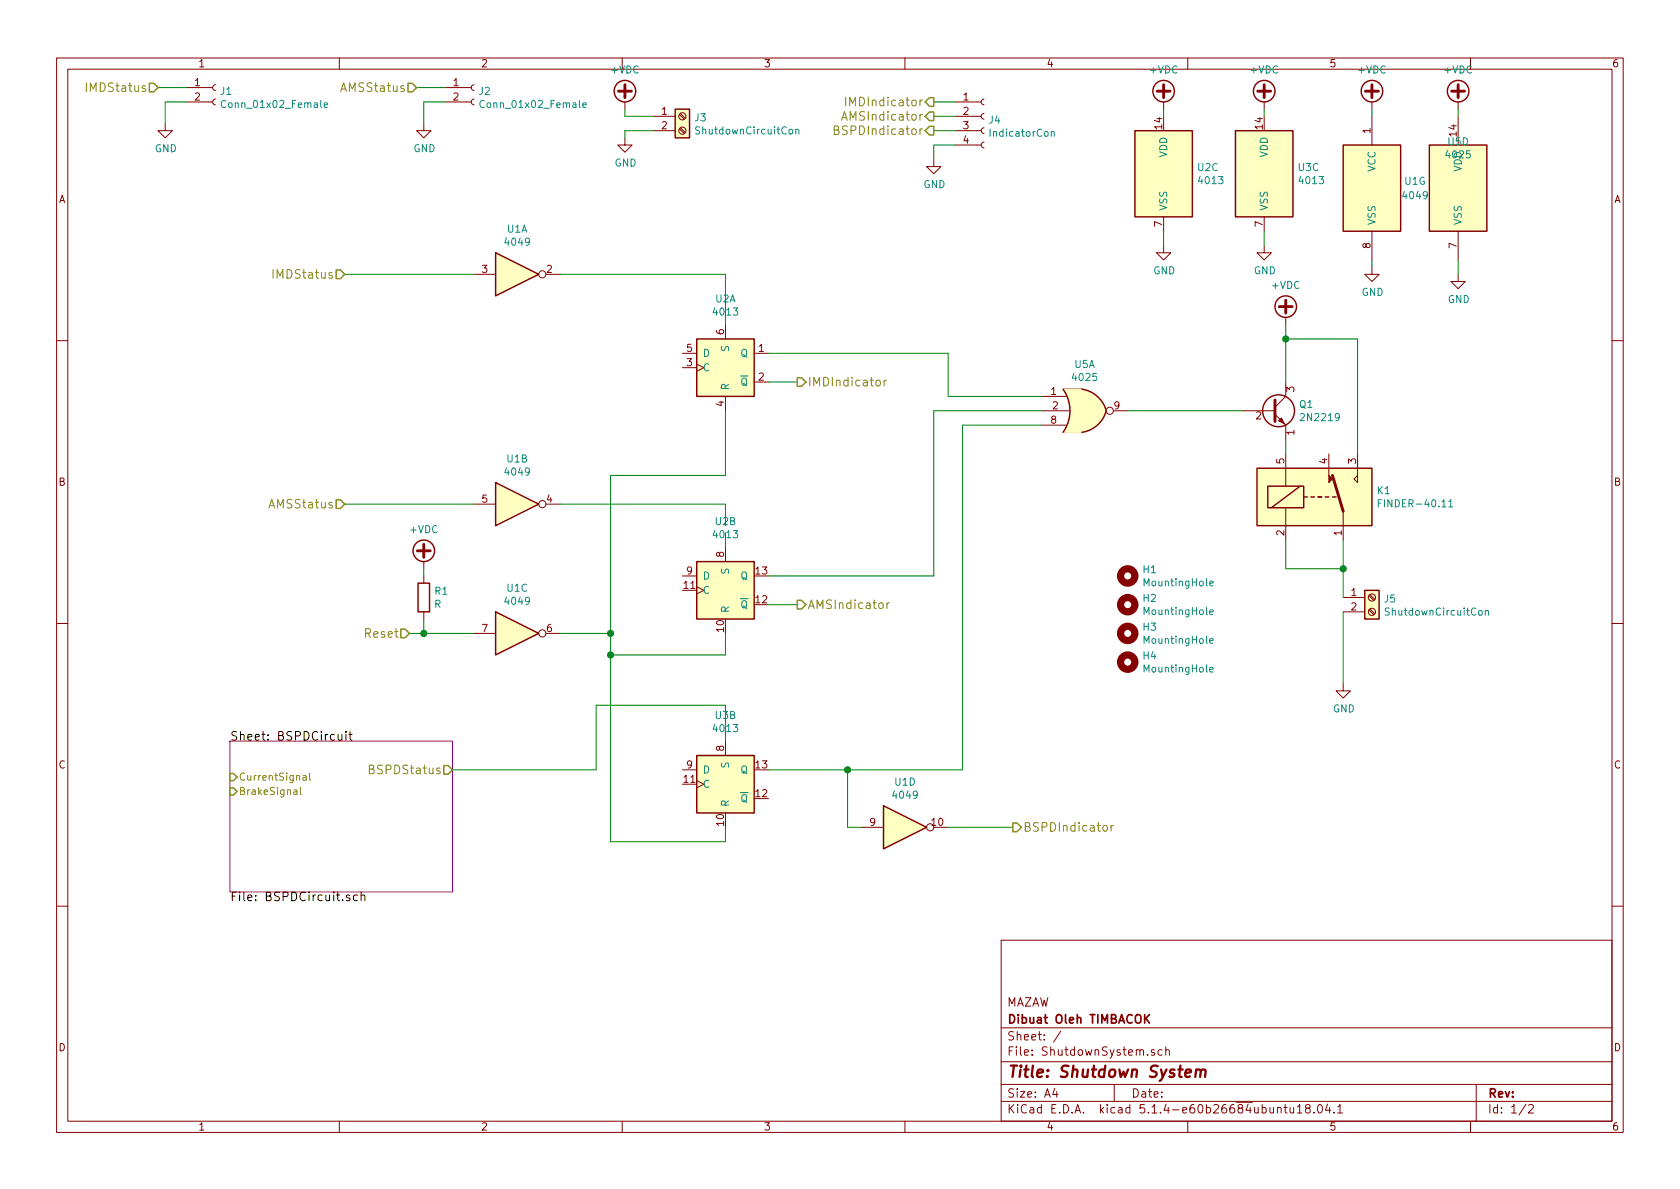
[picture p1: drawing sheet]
EESchema Schematic File Version 4
LIBS:power
LIBS:74xx
LIBS:ShutdownSystem-cache
EELAYER 30 0
EELAYER END
$Descr A4 11693 8268
encoding utf-8
Sheet 1 2
Title "Shutdown System"
Date ""
Rev ""
Comp "Dibuat Oleh TIMBACOK"
Comment1 "MAZAW"
Comment2 ""
Comment3 ""
Comment4 ""
$EndDescr
Text HLabel 2400 1900 0    60   Input ~ 0
IMDStatus
Text HLabel 2400 3500 0    60   Input ~ 0
AMSStatus
Text HLabel 5550 2650 2    60   Output ~ 0
IMDIndicator
Text HLabel 5550 4200 2    60   Output ~ 0
AMSIndicator
Text HLabel 2850 4400 0    60   Input ~ 0
Reset
Wire Wire Line
	3900 1900 5050 1900
Wire Wire Line
	5050 3500 5050 3650
Wire Wire Line
	3900 3500 5050 3500
Wire Wire Line
	8950 3050 8950 3150
Wire Wire Line
	9450 3150 9450 2350
Wire Wire Line
	9450 2350 8950 2350
Connection ~ 8950 2350
Wire Wire Line
	6600 2450 6600 2750
Wire Wire Line
	6600 2750 7250 2750
Wire Wire Line
	6500 4000 6500 2850
Wire Wire Line
	6700 5350 6700 2950
Wire Wire Line
	6700 2950 7250 2950
Wire Wire Line
	9350 3750 9350 3950
Wire Wire Line
	8950 3750 8950 3950
Wire Wire Line
	8950 3950 9350 3950
Wire Wire Line
	4250 3300 5050 3300
Wire Wire Line
	4250 4550 5050 4550
Wire Wire Line
	2850 4400 2950 4400
Wire Wire Line
	3900 4400 4250 4400
Wire Wire Line
	4250 3300 4250 4400
Connection ~ 4250 4400
Wire Wire Line
	2950 4300 2950 4400
Connection ~ 2950 4400
Wire Wire Line
	2950 3950 2950 4000
Wire Wire Line
	3150 5350 4150 5350
Wire Wire Line
	4150 5350 4150 4900
Wire Wire Line
	4150 4900 5050 4900
Wire Wire Line
	4250 5850 5050 5850
Connection ~ 4250 4550
Wire Wire Line
	6000 5750 5900 5750
Wire Wire Line
	5900 5750 5900 5350
Connection ~ 5900 5350
Text HLabel 7050 5750 2    60   Output ~ 0
BSPDIndicator
$Sheet
S 1600 5150 1550 1050
U 5DCD1DF1
F0 "BSPDCircuit" 60
F1 "BSPDCircuit.sch" 60
F2 "BSPDStatus" O R 3150 5350 60 
F3 "BrakeSignal" I L 1600 5500 50 
F4 "CurrentSignal" I L 1600 5400 50 
$EndSheet
Wire Wire Line
	8950 2350 8950 2650
Wire Wire Line
	4250 4400 4250 4550
Wire Wire Line
	4250 4550 4250 5850
Wire Wire Line
	5900 5350 6700 5350
$Comp
L 4xxx:4013 U2
U 1 1
P 5050 2550
F 0 "U2" H 5050 3031 50  0000 C CNN
F 1 "4013" H 5050 2940 50  0000 C CNN
F 2 "Package_DIP:DIP-14_W8.89mm_SMDSocket_LongPads" H 5050 2550 50  0001 C CNN
F 3 "http://www.onsemi.com/pub/Collateral/MC14013B-D.PDF" H 5050 2550 50  0001 C CNN
	1    5050 2550
	1    0    0    -1  
$EndComp
Wire Wire Line
	5050 1900 5050 2250
Wire Wire Line
	5350 2450 6600 2450
Wire Wire Line
	5350 2650 5550 2650
$Comp
L 4xxx:4013 U2
U 2 1
P 5050 4100
F 0 "U2" H 5050 4581 50  0000 C CNN
F 1 "4013" H 5050 4490 50  0000 C CNN
F 2 "Package_DIP:DIP-14_W8.89mm_SMDSocket_LongPads" H 5050 4100 50  0001 C CNN
F 3 "http://www.onsemi.com/pub/Collateral/MC14013B-D.PDF" H 5050 4100 50  0001 C CNN
	2    5050 4100
	1    0    0    -1  
$EndComp
Wire Wire Line
	5050 3700 5050 3800
Wire Wire Line
	5350 4000 6500 4000
Wire Wire Line
	5350 4200 5550 4200
Wire Wire Line
	5050 2850 5050 3300
$Comp
L 4xxx:4049 U1
U 2 1
P 3600 3500
F 0 "U1" H 3600 3817 50  0000 C CNN
F 1 "4049" H 3600 3726 50  0000 C CNN
F 2 "Package_DIP:DIP-16_W8.89mm_SMDSocket_LongPads" H 3600 3500 50  0001 C CNN
F 3 "http://www.intersil.com/content/dam/intersil/documents/cd40/cd4049ubms.pdf" H 3600 3500 50  0001 C CNN
	2    3600 3500
	1    0    0    -1  
$EndComp
Wire Wire Line
	2400 3500 3300 3500
$Comp
L 4xxx:4049 U1
U 3 1
P 3600 4400
F 0 "U1" H 3600 4717 50  0000 C CNN
F 1 "4049" H 3600 4626 50  0000 C CNN
F 2 "Package_DIP:DIP-16_W8.89mm_SMDSocket_LongPads" H 3600 4400 50  0001 C CNN
F 3 "http://www.intersil.com/content/dam/intersil/documents/cd40/cd4049ubms.pdf" H 3600 4400 50  0001 C CNN
	3    3600 4400
	1    0    0    -1  
$EndComp
$Comp
L 4xxx:4049 U1
U 1 1
P 3600 1900
F 0 "U1" H 3600 2217 50  0000 C CNN
F 1 "4049" H 3600 2126 50  0000 C CNN
F 2 "Package_DIP:DIP-16_W8.89mm_SMDSocket_LongPads" H 3600 1900 50  0001 C CNN
F 3 "http://www.intersil.com/content/dam/intersil/documents/cd40/cd4049ubms.pdf" H 3600 1900 50  0001 C CNN
	1    3600 1900
	1    0    0    -1  
$EndComp
Wire Wire Line
	2400 1900 3300 1900
$Comp
L power:+VDC #PWR0101
U 1 1
P 2950 3950
F 0 "#PWR0101" H 2950 3850 50  0001 C CNN
F 1 "+VDC" H 2950 4225 50  0000 C CNN
F 2 "" H 2950 3950 50  0001 C CNN
F 3 "" H 2950 3950 50  0001 C CNN
	1    2950 3950
	1    0    0    -1  
$EndComp
$Comp
L Device:R R1
U 1 1
P 2950 4150
F 0 "R1" H 3020 4196 50  0000 L CNN
F 1 "R" H 3020 4105 50  0000 L CNN
F 2 "Resistor_SMD:R_0805_2012Metric_Pad1.15x1.40mm_HandSolder" V 2880 4150 50  0001 C CNN
F 3 "~" H 2950 4150 50  0001 C CNN
	1    2950 4150
	1    0    0    -1  
$EndComp
Wire Wire Line
	2950 4400 3300 4400
$Comp
L 4xxx:4025 U5
U 1 1
P 7550 2850
F 0 "U5" H 7550 3175 50  0000 C CNN
F 1 "4025" H 7550 3084 50  0000 C CNN
F 2 "Package_DIP:DIP-14_W8.89mm_SMDSocket_LongPads" H 7550 2850 50  0001 C CNN
F 3 "http://www.intersil.com/content/dam/Intersil/documents/cd40/cd4000bms-01bms-02bms-25bms.pdf" H 7550 2850 50  0001 C CNN
	1    7550 2850
	1    0    0    -1  
$EndComp
Wire Wire Line
	7850 2850 8650 2850
Wire Wire Line
	6500 2850 7250 2850
$Comp
L 4xxx:4049 U1
U 4 1
P 6300 5750
F 0 "U1" H 6300 6067 50  0000 C CNN
F 1 "4049" H 6300 5976 50  0000 C CNN
F 2 "Package_DIP:DIP-16_W8.89mm_SMDSocket_LongPads" H 6300 5750 50  0001 C CNN
F 3 "http://www.intersil.com/content/dam/intersil/documents/cd40/cd4049ubms.pdf" H 6300 5750 50  0001 C CNN
	4    6300 5750
	1    0    0    -1  
$EndComp
Wire Wire Line
	6600 5750 7050 5750
$Comp
L 4xxx:4013 U3
U 2 1
P 5050 5450
F 0 "U3" H 5050 5931 50  0000 C CNN
F 1 "4013" H 5050 5840 50  0000 C CNN
F 2 "Package_DIP:DIP-14_W8.89mm_SMDSocket_LongPads" H 5050 5450 50  0001 C CNN
F 3 "http://www.onsemi.com/pub/Collateral/MC14013B-D.PDF" H 5050 5450 50  0001 C CNN
	2    5050 5450
	1    0    0    -1  
$EndComp
Wire Wire Line
	5050 4900 5050 5150
Wire Wire Line
	5350 5350 5900 5350
Wire Wire Line
	5050 5750 5050 5850
Wire Wire Line
	5050 4400 5050 4550
$Comp
L Transistor_BJT:2N2219 Q1
U 1 1
P 8850 2850
F 0 "Q1" H 9040 2896 50  0000 L CNN
F 1 "2N2219" H 9040 2805 50  0000 L CNN
F 2 "Package_TO_SOT_THT:TO-92L_Wide" H 9050 2775 50  0001 L CIN
F 3 "http://www.onsemi.com/pub_link/Collateral/2N2219-D.PDF" H 8850 2850 50  0001 L CNN
	1    8850 2850
	1    0    0    -1  
$EndComp
$Comp
L power:+VDC #PWR0102
U 1 1
P 8950 2250
F 0 "#PWR0102" H 8950 2150 50  0001 C CNN
F 1 "+VDC" H 8950 2525 50  0000 C CNN
F 2 "" H 8950 2250 50  0001 C CNN
F 3 "" H 8950 2250 50  0001 C CNN
	1    8950 2250
	1    0    0    -1  
$EndComp
Wire Wire Line
	8950 2250 8950 2350
$Comp
L Relay:G5LE-1 K1
U 1 1
P 9150 3450
F 0 "K1" H 9580 3496 50  0000 L CNN
F 1 "FINDER-40.11" H 9580 3405 50  0000 L CNN
F 2 "Relay_THT:Relay_SPDT_Omron-G5LE-1" H 10290 3410 50  0001 C CNN
F 3 "https://www.finder-relais.net/de/finder-relais-serie-40.pdf" H 9150 3450 50  0001 C CNN
	1    9150 3450
	1    0    0    -1  
$EndComp
$Comp
L power:GND #PWR0103
U 1 1
P 9350 4750
F 0 "#PWR0103" H 9350 4500 50  0001 C CNN
F 1 "GND" H 9355 4577 50  0000 C CNN
F 2 "" H 9350 4750 50  0001 C CNN
F 3 "" H 9350 4750 50  0001 C CNN
	1    9350 4750
	1    0    0    -1  
$EndComp
$Comp
L Connector:Screw_Terminal_01x02 J5
U 1 1
P 9550 4150
F 0 "J5" H 9630 4142 50  0000 L CNN
F 1 "ShutdownCircuitCon" H 9630 4051 50  0000 L CNN
F 2 "TerminalBlock_Phoenix:TerminalBlock_Phoenix_MKDS-1,5-2_1x02_P5.00mm_Horizontal" H 9550 4150 50  0001 C CNN
F 3 "~" H 9550 4150 50  0001 C CNN
	1    9550 4150
	1    0    0    -1  
$EndComp
Wire Wire Line
	9350 4150 9350 3950
Connection ~ 9350 3950
Wire Wire Line
	9350 4250 9350 4750
$Comp
L Connector:Conn_01x02_Female J1
U 1 1
P 1500 600
F 0 "J1" H 1528 576 50  0000 L CNN
F 1 "Conn_01x02_Female" H 1528 485 50  0000 L CNN
F 2 "Connector_JST:JST_EH_B2B-EH-A_1x02_P2.50mm_Vertical" H 1500 600 50  0001 C CNN
F 3 "~" H 1500 600 50  0001 C CNN
	1    1500 600 
	1    0    0    -1  
$EndComp
Text HLabel 1100 600  0    60   Input ~ 0
IMDStatus
Wire Wire Line
	1100 600  1300 600 
$Comp
L power:GND #PWR0104
U 1 1
P 1150 850
F 0 "#PWR0104" H 1150 600 50  0001 C CNN
F 1 "GND" H 1155 677 50  0000 C CNN
F 2 "" H 1150 850 50  0001 C CNN
F 3 "" H 1150 850 50  0001 C CNN
	1    1150 850 
	1    0    0    -1  
$EndComp
Wire Wire Line
	1150 850  1150 700 
Wire Wire Line
	1150 700  1300 700 
$Comp
L Connector:Conn_01x02_Female J2
U 1 1
P 3300 600
F 0 "J2" H 3328 576 50  0000 L CNN
F 1 "Conn_01x02_Female" H 3328 485 50  0000 L CNN
F 2 "Connector_JST:JST_EH_B2B-EH-A_1x02_P2.50mm_Vertical" H 3300 600 50  0001 C CNN
F 3 "~" H 3300 600 50  0001 C CNN
	1    3300 600 
	1    0    0    -1  
$EndComp
Wire Wire Line
	2900 600  3100 600 
$Comp
L power:GND #PWR0105
U 1 1
P 2950 850
F 0 "#PWR0105" H 2950 600 50  0001 C CNN
F 1 "GND" H 2955 677 50  0000 C CNN
F 2 "" H 2950 850 50  0001 C CNN
F 3 "" H 2950 850 50  0001 C CNN
	1    2950 850 
	1    0    0    -1  
$EndComp
Wire Wire Line
	2950 850  2950 700 
Wire Wire Line
	2950 700  3100 700 
Text HLabel 2900 600  0    60   Input ~ 0
AMSStatus
$Comp
L Connector:Screw_Terminal_01x02 J3
U 1 1
P 4750 800
F 0 "J3" H 4830 792 50  0000 L CNN
F 1 "ShutdownCircuitCon" H 4830 701 50  0000 L CNN
F 2 "TerminalBlock_Phoenix:TerminalBlock_Phoenix_MKDS-1,5-2_1x02_P5.00mm_Horizontal" H 4750 800 50  0001 C CNN
F 3 "~" H 4750 800 50  0001 C CNN
	1    4750 800 
	1    0    0    -1  
$EndComp
$Comp
L power:+VDC #PWR0106
U 1 1
P 4350 750
F 0 "#PWR0106" H 4350 650 50  0001 C CNN
F 1 "+VDC" H 4350 1025 50  0000 C CNN
F 2 "" H 4350 750 50  0001 C CNN
F 3 "" H 4350 750 50  0001 C CNN
	1    4350 750 
	1    0    0    -1  
$EndComp
Wire Wire Line
	4350 750  4350 800 
Wire Wire Line
	4350 800  4550 800 
$Comp
L power:GND #PWR0107
U 1 1
P 4350 950
F 0 "#PWR0107" H 4350 700 50  0001 C CNN
F 1 "GND" H 4355 777 50  0000 C CNN
F 2 "" H 4350 950 50  0001 C CNN
F 3 "" H 4350 950 50  0001 C CNN
	1    4350 950 
	1    0    0    -1  
$EndComp
Wire Wire Line
	4350 950  4350 900 
Wire Wire Line
	4350 900  4550 900 
$Comp
L Connector:Conn_01x04_Female J4
U 1 1
P 6850 800
F 0 "J4" H 6878 776 50  0000 L CNN
F 1 "IndicatorCon" H 6878 685 50  0000 L CNN
F 2 "Connector_JST:JST_EH_B4B-EH-A_1x04_P2.50mm_Vertical" H 6850 800 50  0001 C CNN
F 3 "~" H 6850 800 50  0001 C CNN
	1    6850 800 
	1    0    0    -1  
$EndComp
Text HLabel 6500 700  0    60   Output ~ 0
IMDIndicator
Wire Wire Line
	6500 700  6650 700 
Text HLabel 6500 800  0    60   Output ~ 0
AMSIndicator
Wire Wire Line
	6500 800  6650 800 
Text HLabel 6500 900  0    60   Output ~ 0
BSPDIndicator
Wire Wire Line
	6500 900  6650 900 
$Comp
L power:GND #PWR0108
U 1 1
P 6500 1100
F 0 "#PWR0108" H 6500 850 50  0001 C CNN
F 1 "GND" H 6505 927 50  0000 C CNN
F 2 "" H 6500 1100 50  0001 C CNN
F 3 "" H 6500 1100 50  0001 C CNN
	1    6500 1100
	1    0    0    -1  
$EndComp
Wire Wire Line
	6500 1100 6500 1000
Wire Wire Line
	6500 1000 6650 1000
$Comp
L 4xxx:4013 U2
U 3 1
P 8100 1200
F 0 "U2" H 8330 1246 50  0000 L CNN
F 1 "4013" H 8330 1155 50  0000 L CNN
F 2 "Package_DIP:DIP-14_W8.89mm_SMDSocket_LongPads" H 8100 1200 50  0001 C CNN
F 3 "http://www.onsemi.com/pub/Collateral/MC14013B-D.PDF" H 8100 1200 50  0001 C CNN
	3    8100 1200
	1    0    0    -1  
$EndComp
$Comp
L 4xxx:4013 U3
U 3 1
P 8800 1200
F 0 "U3" H 9030 1246 50  0000 L CNN
F 1 "4013" H 9030 1155 50  0000 L CNN
F 2 "Package_DIP:DIP-14_W8.89mm_SMDSocket_LongPads" H 8800 1200 50  0001 C CNN
F 3 "http://www.onsemi.com/pub/Collateral/MC14013B-D.PDF" H 8800 1200 50  0001 C CNN
	3    8800 1200
	1    0    0    -1  
$EndComp
$Comp
L power:+VDC #PWR0130
U 1 1
P 8100 750
F 0 "#PWR0130" H 8100 650 50  0001 C CNN
F 1 "+VDC" H 8100 1025 50  0000 C CNN
F 2 "" H 8100 750 50  0001 C CNN
F 3 "" H 8100 750 50  0001 C CNN
	1    8100 750 
	1    0    0    -1  
$EndComp
Wire Wire Line
	8100 750  8100 800 
$Comp
L power:+VDC #PWR0131
U 1 1
P 8800 750
F 0 "#PWR0131" H 8800 650 50  0001 C CNN
F 1 "+VDC" H 8800 1025 50  0000 C CNN
F 2 "" H 8800 750 50  0001 C CNN
F 3 "" H 8800 750 50  0001 C CNN
	1    8800 750 
	1    0    0    -1  
$EndComp
Wire Wire Line
	8800 750  8800 800 
$Comp
L power:GND #PWR0132
U 1 1
P 8100 1700
F 0 "#PWR0132" H 8100 1450 50  0001 C CNN
F 1 "GND" H 8105 1527 50  0000 C CNN
F 2 "" H 8100 1700 50  0001 C CNN
F 3 "" H 8100 1700 50  0001 C CNN
	1    8100 1700
	1    0    0    -1  
$EndComp
Wire Wire Line
	8100 1700 8100 1600
$Comp
L power:GND #PWR0133
U 1 1
P 8800 1700
F 0 "#PWR0133" H 8800 1450 50  0001 C CNN
F 1 "GND" H 8805 1527 50  0000 C CNN
F 2 "" H 8800 1700 50  0001 C CNN
F 3 "" H 8800 1700 50  0001 C CNN
	1    8800 1700
	1    0    0    -1  
$EndComp
Wire Wire Line
	8800 1700 8800 1600
$Comp
L 4xxx:4049 U1
U 7 1
P 9550 1300
F 0 "U1" H 9850 1350 50  0000 C CNN
F 1 "4049" H 9850 1250 50  0000 C CNN
F 2 "Package_DIP:DIP-16_W8.89mm_SMDSocket_LongPads" H 9550 1300 50  0001 C CNN
F 3 "http://www.intersil.com/content/dam/intersil/documents/cd40/cd4049ubms.pdf" H 9550 1300 50  0001 C CNN
	7    9550 1300
	1    0    0    -1  
$EndComp
$Comp
L power:+VDC #PWR0134
U 1 1
P 9550 750
F 0 "#PWR0134" H 9550 650 50  0001 C CNN
F 1 "+VDC" H 9550 1025 50  0000 C CNN
F 2 "" H 9550 750 50  0001 C CNN
F 3 "" H 9550 750 50  0001 C CNN
	1    9550 750 
	1    0    0    -1  
$EndComp
Wire Wire Line
	9550 750  9550 800 
$Comp
L power:GND #PWR0135
U 1 1
P 9550 1850
F 0 "#PWR0135" H 9550 1600 50  0001 C CNN
F 1 "GND" H 9555 1677 50  0000 C CNN
F 2 "" H 9550 1850 50  0001 C CNN
F 3 "" H 9550 1850 50  0001 C CNN
	1    9550 1850
	1    0    0    -1  
$EndComp
Wire Wire Line
	9550 1850 9550 1800
$Comp
L 4xxx:4025 U5
U 4 1
P 10150 1300
F 0 "U5" H 10150 1625 50  0000 C CNN
F 1 "4025" H 10150 1534 50  0000 C CNN
F 2 "Package_DIP:DIP-14_W8.89mm_SMDSocket_LongPads" H 10150 1300 50  0001 C CNN
F 3 "http://www.intersil.com/content/dam/Intersil/documents/cd40/cd4000bms-01bms-02bms-25bms.pdf" H 10150 1300 50  0001 C CNN
	4    10150 1300
	1    0    0    -1  
$EndComp
$Comp
L power:+VDC #PWR0140
U 1 1
P 10150 750
F 0 "#PWR0140" H 10150 650 50  0001 C CNN
F 1 "+VDC" H 10150 1025 50  0000 C CNN
F 2 "" H 10150 750 50  0001 C CNN
F 3 "" H 10150 750 50  0001 C CNN
	1    10150 750 
	1    0    0    -1  
$EndComp
Wire Wire Line
	10150 750  10150 800 
$Comp
L power:GND #PWR0141
U 1 1
P 10150 1900
F 0 "#PWR0141" H 10150 1650 50  0001 C CNN
F 1 "GND" H 10155 1727 50  0000 C CNN
F 2 "" H 10150 1900 50  0001 C CNN
F 3 "" H 10150 1900 50  0001 C CNN
	1    10150 1900
	1    0    0    -1  
$EndComp
Wire Wire Line
	10150 1900 10150 1800
$Comp
L Mechanical:MountingHole H1
U 1 1
P 7850 4000
F 0 "H1" H 7950 4046 50  0000 L CNN
F 1 "MountingHole" H 7950 3955 50  0000 L CNN
F 2 "MountingHole:MountingHole_3.2mm_M3" H 7850 4000 50  0001 C CNN
F 3 "~" H 7850 4000 50  0001 C CNN
	1    7850 4000
	1    0    0    -1  
$EndComp
$Comp
L Mechanical:MountingHole H2
U 1 1
P 7850 4200
F 0 "H2" H 7950 4246 50  0000 L CNN
F 1 "MountingHole" H 7950 4155 50  0000 L CNN
F 2 "MountingHole:MountingHole_3.2mm_M3" H 7850 4200 50  0001 C CNN
F 3 "~" H 7850 4200 50  0001 C CNN
	1    7850 4200
	1    0    0    -1  
$EndComp
$Comp
L Mechanical:MountingHole H3
U 1 1
P 7850 4400
F 0 "H3" H 7950 4446 50  0000 L CNN
F 1 "MountingHole" H 7950 4355 50  0000 L CNN
F 2 "MountingHole:MountingHole_3.2mm_M3" H 7850 4400 50  0001 C CNN
F 3 "~" H 7850 4400 50  0001 C CNN
	1    7850 4400
	1    0    0    -1  
$EndComp
$Comp
L Mechanical:MountingHole H4
U 1 1
P 7850 4600
F 0 "H4" H 7950 4646 50  0000 L CNN
F 1 "MountingHole" H 7950 4555 50  0000 L CNN
F 2 "MountingHole:MountingHole_3.2mm_M3" H 7850 4600 50  0001 C CNN
F 3 "~" H 7850 4600 50  0001 C CNN
	1    7850 4600
	1    0    0    -1  
$EndComp
$EndSCHEMATC
